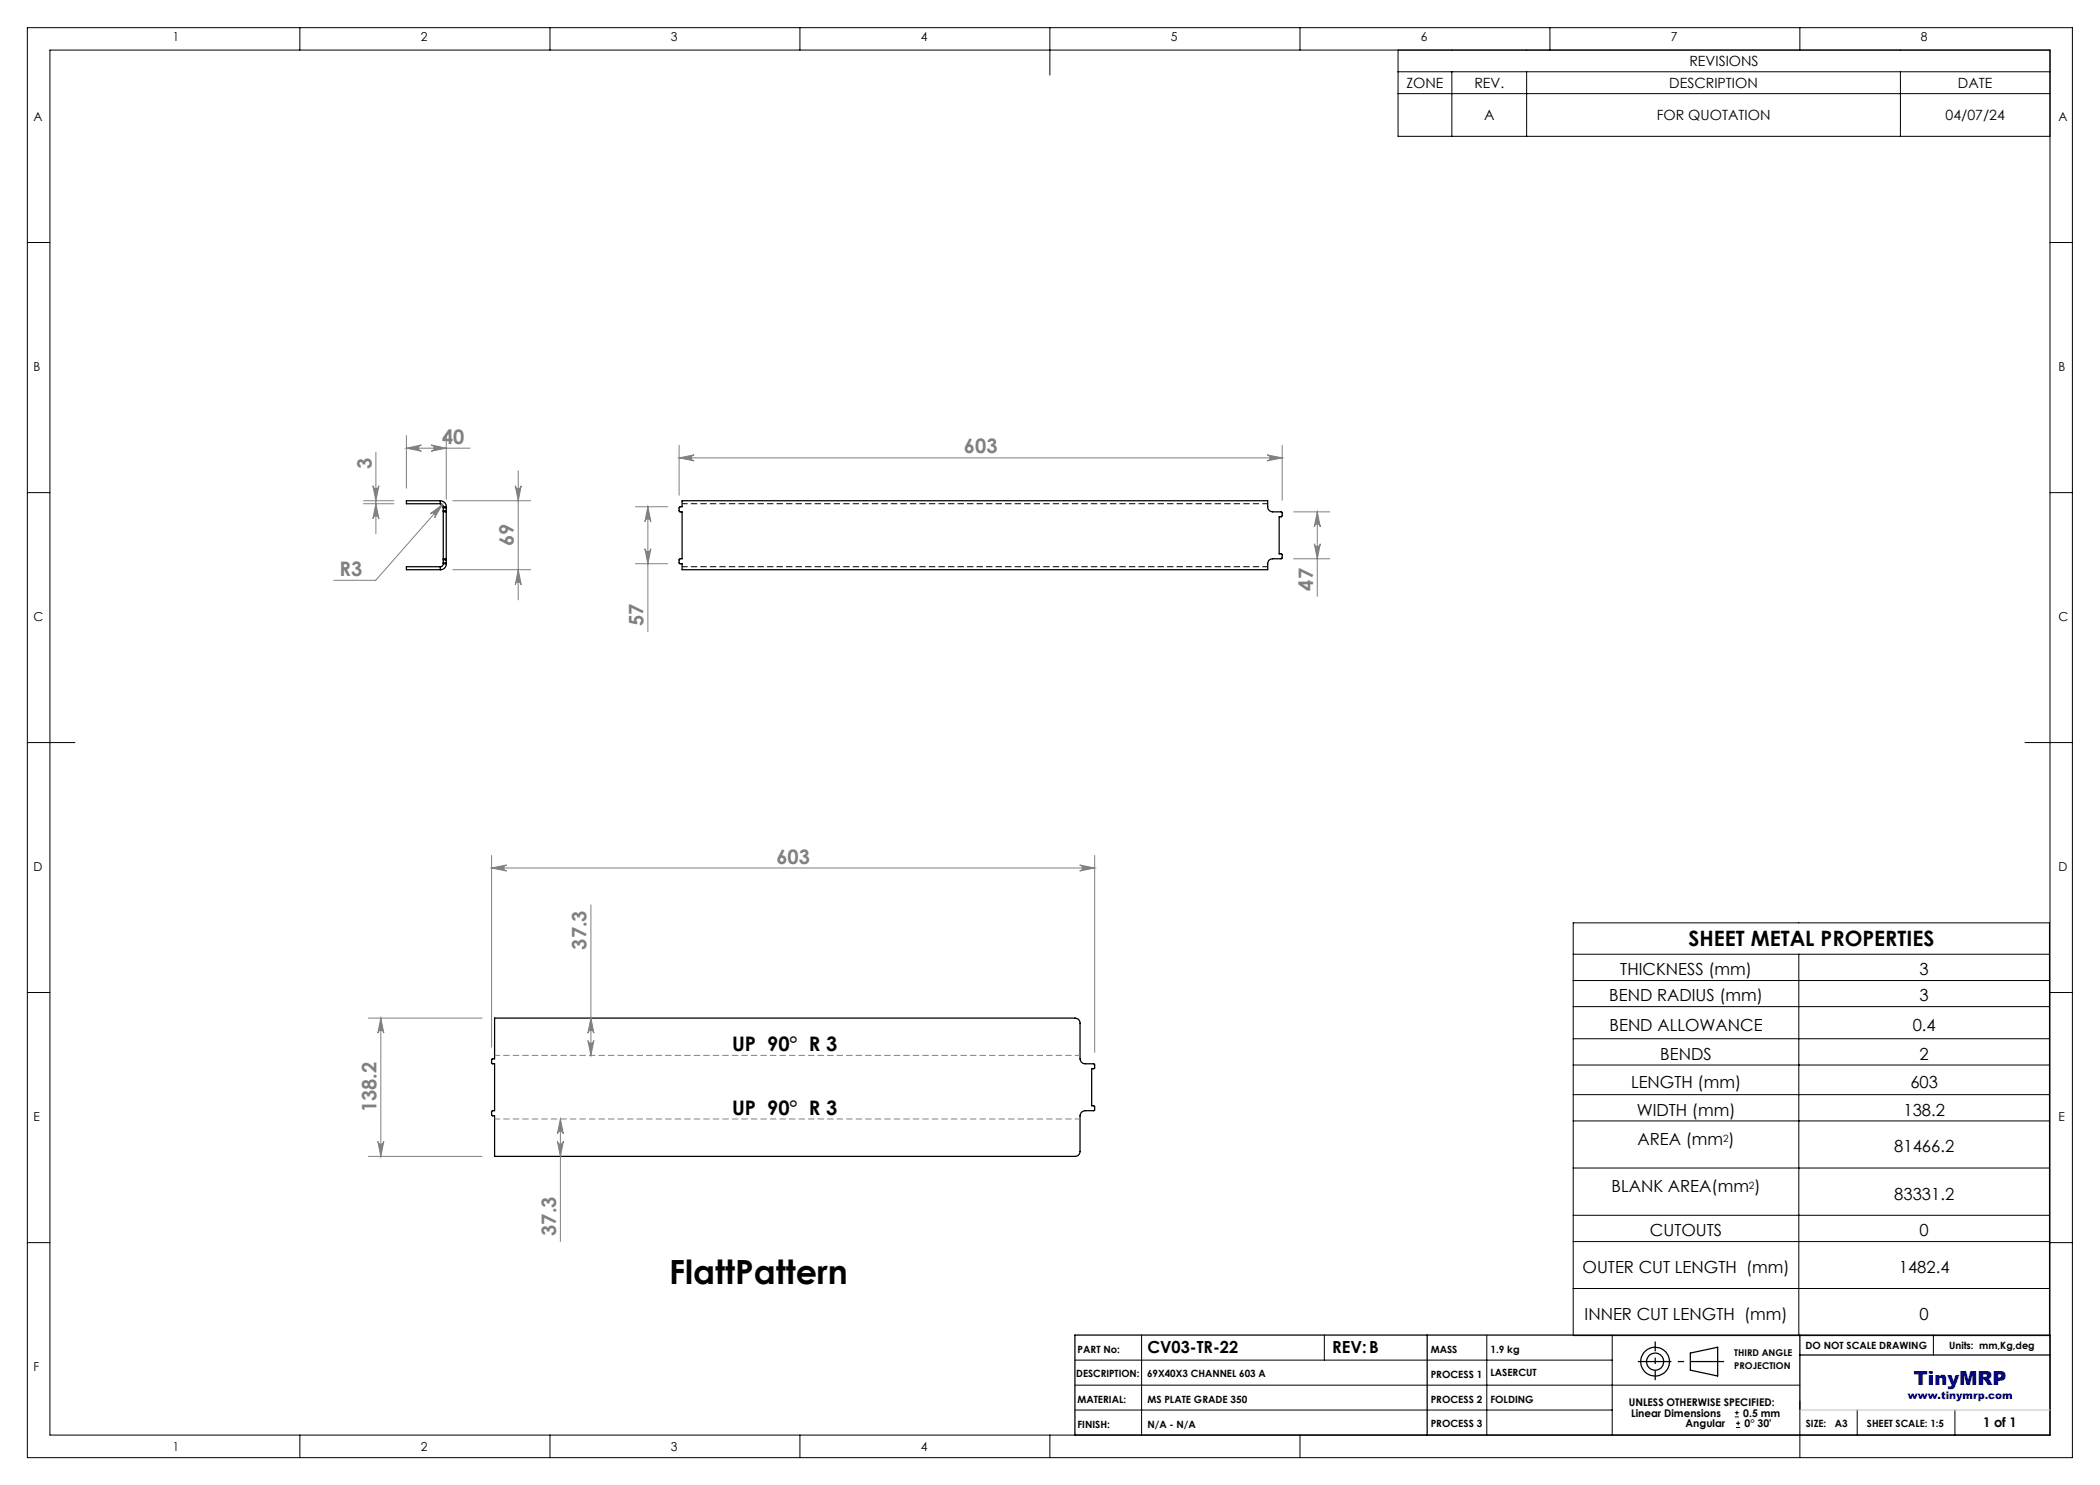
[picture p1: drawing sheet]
<svg xmlns="http://www.w3.org/2000/svg" width="420mm" height="297mm" viewBox="0 0 420 297" stroke-linecap="round" stroke-linejoin="round" font-family="sans-serif">
<g fill="none" stroke="#000" stroke-width=".25">
<path d="M88.1 100.2a1.2 1.2 0 0 1 1.2 1.1M88.1 100.7a.6 .6 0 0 1 .6 .6M88.1 113.3h-6.8v.6h6.8M88.1 100.2v.5M88.1 113.3v.6M88.1 100.2h-6.8v.5h6.8M88.7 102.2v.2M88.7 101.3v.3M88.7 111.8v.2M88.7 112.6v.1M88.7 112.7a.6 .6 0 0 1-.6 .6M88.7 102.2h.6"/>
<path d="M88.7 102.4h.6M88.7 101.6h.6M88.7 101.6v.6M88.7 102.4v9.4M88.7 112v.6M88.7 101.3h.6M88.7 111.8h.6M88.7 112h.6M88.7 112.6h.6M88.7 112.7h.6M89.3 102.2v.2M89.3 101.3v.3"/>
<path d="M89.3 111.8v.2M89.3 112.6v.1M89.3 112.7a1.15 1.15 0 0 1-1.2 1.2M89.3 101.6v.6M89.3 102.4v9.4M89.3 112v.6M136.4 100.2h117.1v.3a1.41 1.41 0 0 0 .8 1.8l2 .1 .1 .1v.8l-.6 .1v7.4h.6v.8l-.1 .2h-1.8a1.09 1.09 0 0 0-1 1.4v.7h-117.1v-1.2h-.5l-.1-.1 .1-.7 .5-.1v-9.4h-.4l-.2-.2 .1-.7 .5-.2zM98.9 203.6h116.1a1.02 1.02 0 0 1 1 1v7.2a1.02 1.02 0 0 0 1 1h1.8l.1 .2v.7h-.6v7.5l.6 .1v.7l-.1 .1h-1.8a1.09 1.09 0 0 0-1 1.1v7.1a.96 .96 0 0 1-1 1h-116.1v-8.1l-.6-.2v-.7l.6-.2v-9.3l-.6-.2v-.7l.6-.1zM215 267h195v20h-195zM285.4 267v20M338.1 270.6l5.4-1.2v5.8l-5.4-1.2zM360 267v15"/>
<path d="M360 271h50"/>
<circle cx="331" cy="272.3" r="2.87"/>
<circle cx="331" cy="272.3" r="1.72"/>
</g>
<path d="M136.4 100.7h117.1M253.5 113.3h-117.1" fill="none" stroke="#000" stroke-width=".2" stroke-dasharray="1.3 .6" stroke-dashoffset=".2" stroke-linecap="butt"/>
<g fill="none" stroke="#000" stroke-width=".2">
<path d="M5.5 5.5h409v286h-409zM10 10h400v277h-400zM60 5.5v4.5M110 5.5v4.5M160 5.5v4.5M210 5.5v9.5M260 5.5v4.5M279.6 10v17.3h130.4M279.6 14.4h130.4M279.6 18.7h130.4M290.4 14.4v12.9M305.3 14.4v12.9"/>
<path d="M310 5.5v4.5M360 5.5v4.5M380.1 14.4v12.9M5.5 48.5h4.5M410 48.5h4.5M5.5 98.5h4.5M410 98.5h4.5M5.5 148.5h9.5M405 148.5h9.5M5.5 198.5h4.5M314.6 184.6h95.3v82.5h-95.3zM314.6 190.8h95.3"/>
<path d="M314.6 196.1h95.3M359.8 190.8v76.3M410 198.5h4.5M314.6 201.3h95.3M314.6 207.7h95.3M314.6 213h95.3M314.6 218.9h95.3M314.6 224.2h95.3M314.6 233.6h95.3M5.5 248.5h4.5M314.6 243.1h95.3M314.6 248.3h95.3"/>
<path d="M314.6 257.7h95.3M410 248.5h4.5M215 277h145M215 272h107.4M228.3 267v20M264.9 267v5M297.4 267v20M322.4 267v20M386.7 267v4M60 287v4.5M110 287v4.5M160 287v4.5"/>
<path d="M210 287v4.5M215 282h107.4M260 287v4.5M347 283.4h.8M347 282.5h.8M347.2 285.5h.8M347.2 284.7h.8M347.4 282.1v.9M347.6 284.3v.8M360 280.2v11.3M371.4 282v5M391 282v5"/>
</g>
<g fill="none" stroke="#808080" stroke-width=".2">
<path d="M74.6 97.2a.6 .6 0 0 0 .6 .5 .6 .6 0 0 0 .6-.5l-.6 3zM75.2 90.5v16.2M81.3 89.6l3-.6a.62 .62 0 0 0-.6 .6 .62 .62 0 0 0 .6 .6zM81.3 87.1v10.5M81.3 89.6h12.7M86.3 89l3 .6-3 .6a.62 .62 0 0 0 .5-.6 .62 .62 0 0 0-.5-.6zM89.3 87.1v12.8M103 97.2a.6 .6 0 0 0 .6 .5 .6 .6 0 0 0 .6-.5l-.6 3zM103.6 94.2v25.8M135.8 91.6l3-.6a.6 .6 0 0 0-.6 .6 .6 .6 0 0 0 .6 .6zM135.8 89.1v10M135.8 91.6h120.6"/>
<path d="M253.4 91l3 .6-3 .6a.6 .6 0 0 0 .6-.6 .6 .6 0 0 0-.6-.6zM256.4 89.1v10.9M72.7 100.2h6.1M72.7 100.7h6.1M75.2 100.7l.6 3a.6 .6 0 0 0-.6-.5 .6 .6 0 0 0-.6 .5zM86 102.8l2.4-1.9-1.5 2.7a.6 .6 0 0 0 0-.9 .6 .6 0 0 0-.9 .1zM88.4 100.9l-13.3 15.2h-8.4M90.6 100.2h15.6M90.6 113.9h15.6M103.6 113.9l.6 3.1a.6 .6 0 0 0-.6-.6 .6 .6 0 0 0-.6 .6zM127.1 101.3h6.4M127.1 112.7h6.4"/>
<path d="M129 109.7a.6 .6 0 0 0 .6 .6 .6 .6 0 0 0 .6-.6l-.6 3zM129.6 101.3l.6 3a.6 .6 0 0 0-.6-.5 .6 .6 0 0 0-.6 .5zM129.6 101.3v25.1M258.7 102.4h7.3M258.7 111.8h7.3M262.9 108.8a.6 .6 0 0 0 .6 .5 .6 .6 0 0 0 .6-.5l-.6 3zM263.5 102.4l.6 3a.6 .6 0 0 0-.6-.6 .6 .6 0 0 0-.6 .6zM263.5 102.4v16.9M98.3 173.6l3-.6a.6 .6 0 0 0-.6 .6 .6 .6 0 0 0 .6 .6zM98.3 171.1v38.3M98.3 173.6h120.6M215.9 173l3 .6-3 .6a.6 .6 0 0 0 .6-.6 .6 .6 0 0 0-.6-.6z"/>
<path d="M218.9 171.1v39.4M118.2 181v30.1M73.7 203.6h22.7M76.2 203.6l.6 3a.6 .6 0 0 0-.6-.5 .6 .6 0 0 0-.6 .5zM76.2 203.6v27.7M117.6 208.1a.6 .6 0 0 0 .6 .6 .6 .6 0 0 0 .6-.6l-.6 3zM118.2 203.6l.6 3a.6 .6 0 0 0-.6-.5 .6 .6 0 0 0-.6 .5zM73.7 231.3h22.7M75.6 228.3a.6 .6 0 0 0 .6 .6 .6 .6 0 0 0 .6-.6l-.6 3zM111.5 228.3a.6 .6 0 0 0 .6 .6 .6 .6 0 0 0 .6-.6l-.6 3zM112.1 223.8l.6 3a.6 .6 0 0 0-.6-.5 .6 .6 0 0 0-.6 .5zM112.1 223.8v24.5"/>
</g>
<path d="M327.6 272.3h17.2" fill="none" stroke="#000" stroke-width=".25" stroke-dasharray="15.2 1.3 1.3 1.3" stroke-dashoffset="8.5" stroke-linecap="butt"/>
<path d="M331 268.3v7.7" fill="none" stroke="#000" stroke-width=".25" stroke-dasharray="15.2 1.3 1.3 1.3" stroke-dashoffset="13.3" stroke-linecap="butt"/>
<path d="M98.9 211.1h117.1M216 223.8h-117.1" fill="none" stroke="#808080" stroke-width=".2" stroke-dasharray="1.3 .6" stroke-dashoffset=".2" stroke-linecap="butt"/>
<path d="M360 282h50" fill="none" stroke="#c0c0c0" stroke-width=".2"/>
<g fill="#808080">
<path d="M86 102.8l2.4-1.9-1.5 2.7a.6 .6 0 0 0 0-.9 .6 .6 0 0 0-.9 .1z"/>
<path d="M135.8 91.6l3-.6a.6 .6 0 0 0-.6 .6 .6 .6 0 0 0 .6 .6zM253.4 91l3 .6-3 .6a.6 .6 0 0 0 .6-.6 .6 .6 0 0 0-.6-.6z"/>
<path d="M98.3 173.6l3-.6a.6 .6 0 0 0-.6 .6 .6 .6 0 0 0 .6 .6zM215.9 173l3 .6-3 .6a.6 .6 0 0 0 .6-.6 .6 .6 0 0 0-.6-.6z"/>
<path d="M129.6 101.3l.6 3a.6 .6 0 0 0-.6-.5 .6 .6 0 0 0-.6 .5zM129 109.7a.6 .6 0 0 0 .6 .6 .6 .6 0 0 0 .6-.6l-.6 3z"/>
<path d="M263.5 102.4l.6 3a.6 .6 0 0 0-.6-.6 .6 .6 0 0 0-.6 .6zM262.9 108.8a.6 .6 0 0 0 .6 .5 .6 .6 0 0 0 .6-.5l-.6 3z"/>
<path d="M118.2 203.6l.6 3a.6 .6 0 0 0-.6-.5 .6 .6 0 0 0-.6 .5zM117.6 208.1a.6 .6 0 0 0 .6 .6 .6 .6 0 0 0 .6-.6l-.6 3zM112.1 223.8l.6 3a.6 .6 0 0 0-.6-.5 .6 .6 0 0 0-.6 .5zM111.5 228.3a.6 .6 0 0 0 .6 .6 .6 .6 0 0 0 .6-.6l-.6 3zM76.2 203.6l.6 3a.6 .6 0 0 0-.6-.5 .6 .6 0 0 0-.6 .5zM75.6 228.3a.6 .6 0 0 0 .6 .6 .6 .6 0 0 0 .6-.6l-.6 3z"/>
<path d="M86.3 89l3 .6-3 .6a.62 .62 0 0 0 .5-.6 .62 .62 0 0 0-.5-.6zM81.3 89.6l3-.6a.62 .62 0 0 0-.6 .6 .62 .62 0 0 0 .6 .6z"/>
<path d="M74.6 97.2a.6 .6 0 0 0 .6 .5 .6 .6 0 0 0 .6-.5l-.6 3zM75.2 100.7l.6 3a.6 .6 0 0 0-.6-.5 .6 .6 0 0 0-.6 .5z"/>
<path d="M103 97.2a.6 .6 0 0 0 .6 .5 .6 .6 0 0 0 .6-.5l-.6 3zM103.6 113.9l.6 3.1a.6 .6 0 0 0-.6-.6 .6 .6 0 0 0-.6 .6z"/>
</g>
<text font-size="6.7" x="133.9" y="256.8">FlattPattern</text>
<text font-size="4.2" x="337.7" y="189.2">SHEET METAL PROPERTIES</text>
<g font-size="4" fill="#808080">
<text x="88.4" y="88.7">40</text>
<text x="74.3" y="93.8" transform="rotate(-90 74.3 93.8)">3</text>
<text x="192.8" y="90.7">603</text>
<text x="102.8" y="109.3" transform="rotate(-90 102.8 109.3)">69</text>
<text x="67.9" y="115.2">R3</text>
<text x="262.6" y="118.1" transform="rotate(-90 262.6 118.1)">47</text>
<text x="128.7" y="125.2" transform="rotate(-90 128.7 125.2)">57</text>
<text x="155.3" y="172.7">603</text>
<text x="117.3" y="189.9" transform="rotate(-90 117.3 189.9)">37.3</text>
<text x="75.3" y="222.5" transform="rotate(-90 75.3 222.5)">138.2</text>
<text x="111.2" y="247.2" transform="rotate(-90 111.2 247.2)">37.3</text>
</g>
<g font-size="4">
<text x="146.4" y="210.2">UP 90° R 3</text>
<text x="146.4" y="222.9">UP 90° R 3</text>
</g>
<text font-size="3.9" fill="#0000a0" x="382.8" y="277">TinyMRP</text>
<g font-size="3.3">
<text x="324.1" y="195">THICKNESS (mm)</text>
<text x="383.9" y="195">3</text>
<text x="321.8" y="200.3">BEND RADIUS (mm)</text>
<text x="383.9" y="200.3">3</text>
<text x="321.9" y="206.1">BEND ALLOWANCE</text>
<text x="382.5" y="206.1">0.4</text>
<text x="332.1" y="211.9">BENDS</text>
<text x="383.9" y="211.9">2</text>
<text x="326.2" y="217.5">LENGTH (mm)</text>
<text x="382.1" y="217.5">603</text>
<text x="327.3" y="223.1">WIDTH (mm)</text>
<text x="380.7" y="223.1">138.2</text>
<text x="327.5" y="229">AREA (mm )</text>
<text x="378.8" y="230.5">81466.2</text>
<text x="322.3" y="238.5">BLANK AREA(mm )</text>
<text x="378.8" y="239.9">83331.2</text>
<text x="330" y="247.3">CUTOUTS</text>
<text x="383.9" y="247.3">0</text>
<text x="316.5" y="254.6">OUTER CUT LENGTH (mm)</text>
<text x="379.8" y="254.6">1482.4</text>
<text x="316.9" y="264">INNER CUT LENGTH (mm)</text>
<text x="383.9" y="264">0</text>
<text x="229.5" y="270.6">CV03-TR-22</text>
<text x="266.4" y="270.7">REV:B</text>
</g>
<g font-size="2.8">
<text x="281.3" y="17.6">ZONE</text>
<text x="294.9" y="17.6">REV.</text>
<text x="333.9" y="17.6">DESCRIPTION</text>
<text x="337.9" y="13.2">REVISIONS</text>
<text x="391.6" y="17.6">DATE</text>
<text x="296.8" y="24">A</text>
<text x="331.3" y="24">FOR QUOTATION</text>
<text x="389.1" y="24">04/07/24</text>
</g>
<text font-size="2.7" x="396.6" y="285.4">1 of 1</text>
<g font-size="2.5">
<text x="34.6" y="8.2">1</text>
<text x="84.2" y="8.2">2</text>
<text x="134.2" y="8.2">3</text>
<text x="184.2" y="8.2">4</text>
<text x="234.2" y="8.2">5</text>
<text x="284.2" y="8.2">6</text>
<text x="334.2" y="8.2">7</text>
<text x="384.2" y="8.2">8</text>
<text x="6.7" y="24.2">A</text>
<text x="411.7" y="24.2">A</text>
<text x="6.7" y="74.2">B</text>
<text x="411.7" y="74.2">B</text>
<text x="6.7" y="124.2">C</text>
<text x="411.7" y="124.2">C</text>
<text x="6.7" y="174.2">D</text>
<text x="411.7" y="174.2">D</text>
<text x="6.7" y="224.2">E</text>
<text x="411.7" y="224.2">E</text>
<text x="6.7" y="274.2">F</text>
<text x="34.6" y="290.2">1</text>
<text x="84.2" y="290.2">2</text>
<text x="134.2" y="290.2">3</text>
<text x="184.2" y="290.2">4</text>
</g>
<g font-size="2.1">
<text x="325.8" y="281.2">UNLESS OTHERWISE SPECIFIED:</text>
<text x="326.2" y="283.4">Linear Dimensions</text>
<text x="337.1" y="285.5">Angular</text>
<text x="348.7" y="283.4">0.5 mm</text>
<text x="348.9" y="285.5">0° 30'</text>
</g>
<text font-size="2.1" fill="#0000a0" x="381.6" y="279.9">www.tinymrp.com</text>
<g font-size="2">
<text x="344.6" y="228.3">2</text>
<text x="349.8" y="237.8">2</text>
<text x="361.1" y="269.9">DO NOT SCALE DRAWING</text>
<text x="389.8" y="269.8">Units: mm,Kg,deg</text>
<text x="215.3" y="275.4">DESCRIPTION:</text>
<text x="215.5" y="270.7">PART No:</text>
<text x="229.4" y="275.4">69X40X3 CHANNEL 603 A</text>
<text x="286.1" y="270.6">MASS</text>
<text x="286.1" y="275.6">PROCESS 1</text>
<text x="298.1" y="270.6">1.9 kg</text>
<text x="298.1" y="275.3">LASERCUT</text>
<text x="215.5" y="280.6">MATERIAL:</text>
<text x="229.5" y="280.6">MS PLATE GRADE 350</text>
<text x="286.1" y="280.6">PROCESS 2</text>
<text x="298.1" y="280.6">FOLDING</text>
<text x="215.5" y="285.6">FINISH:</text>
<text x="229.5" y="285.6">N/A - N/A</text>
<text x="286.1" y="285.4">PROCESS 3</text>
<text x="361.2" y="285.4">SIZE:</text>
<text x="367" y="285.4">A3</text>
<text x="373.4" y="285.4">SHEET SCALE: 1:5</text>
</g>
<g font-size="1.9">
<text x="346.9" y="271.3">THIRD ANGLE</text>
<text x="346.9" y="273.7">PROJECTION</text>
</g>
</svg>
